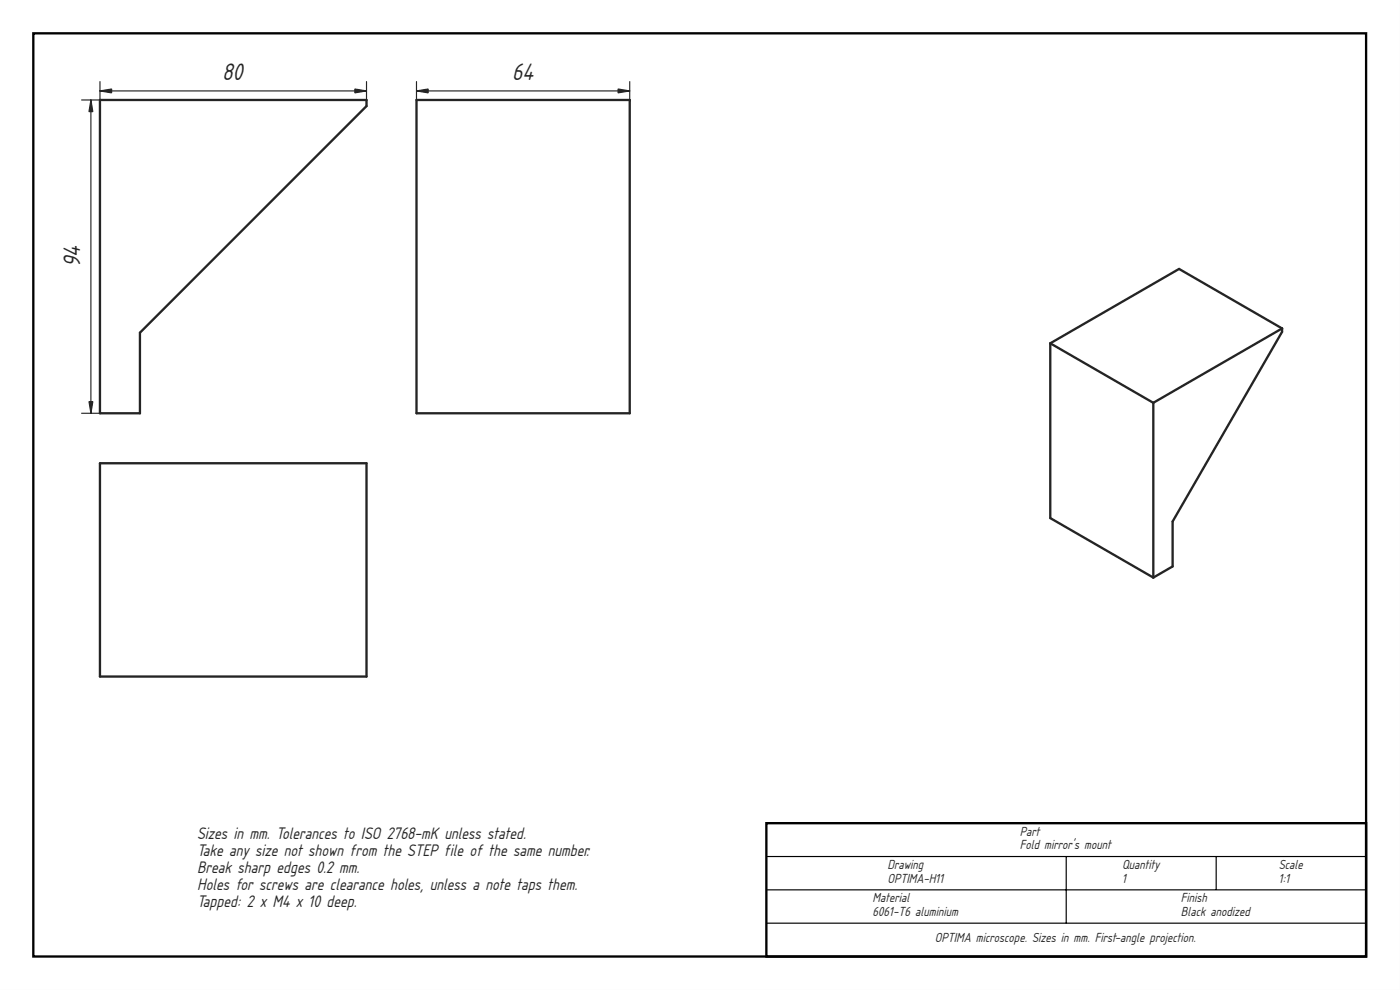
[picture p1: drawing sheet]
<svg xmlns="http://www.w3.org/2000/svg" width="420mm" height="297mm" viewBox="0 0 420 297" stroke-linecap="round" stroke-linejoin="round" font-family="sans-serif">
<path d="M0 0h420v297h-420zM0 0v297h420v-297z" fill="#000"/>
<path d="M10 10h400v277h-400zM230 247h180v40h-180z" fill="none" stroke="#000" stroke-width=".7" stroke-linecap="butt"/>
<path d="M230 257h180M320 257v20M365 257v10M230 267h180M230 277h180" fill="none" stroke="#000" stroke-width=".35"/>
<path d="M30 30h80v1.8l-68 68v24.2h-12z" fill-rule="evenodd" fill="#fff"/>
<path d="M30 30h80v1.8l-68 68v24.2h-12z" fill="none" stroke="#212529" stroke-width=".7"/>
<path d="M24.5 30h5.6M27.3 30v94M30 27.3h80M30 24.5v5.6M110 24.5v5.6M24.5 124h5.6" fill="none" stroke="#212529" stroke-width=".35"/>
<g fill="#212529" stroke="#212529" stroke-width=".35">
<path d="M106.5 26.7l3.5 .6-3.5 .6z"/>
<path d="M30 27.3l3.5-.6v1.2z"/>
<path d="M26.7 120.5h1.2l-.6 3.5z"/>
<path d="M27.3 30l.6 3.5h-1.2z"/>
</g>
<path d="M30 139h80v64h-80z" fill-rule="evenodd" fill="#fff"/>
<path d="M30 139h80v64h-80z" fill="none" stroke="#212529" stroke-width=".7"/>
<path d="M125 30h64v94h-64z" fill-rule="evenodd" fill="#fff"/>
<path d="M125 30h64v94h-64z" fill="none" stroke="#212529" stroke-width=".7"/>
<path d="M125 27.3h64M125 24.5v5.6M189 24.5v5.6" fill="none" stroke="#212529" stroke-width=".35"/>
<g fill="#212529" stroke="#212529" stroke-width=".35">
<path d="M185.5 26.7l3.5 .6-3.5 .6z"/>
<path d="M125 27.3l3.5-.6v1.2z"/>
</g>
<g fill="#fff">
<path d="M315.2 103l38.7-22.3 30.9 17.8v1.1l-32.9 56.9v13.5l-5.8 3.3-30.9-17.9z" fill-rule="evenodd"/>
<path d="M315.2 103l30.9 17.9v52.4l-30.9-17.9z" fill-rule="evenodd"/>
<path d="M315.2 103l38.7-22.3 30.9 17.8-38.7 22.4z" fill-rule="evenodd"/>
<path d="M346.1 120.9l38.7-22.4v1.1l-32.9 56.9v13.5l-5.8 3.3z" fill-rule="evenodd"/>
</g>
<path d="M384.8 98.5l-30.9-17.8-38.7 22.3M384.8 98.5l-38.7 22.4M384.8 98.5v1.1l-32.9 56.9v13.5l-5.8 3.3M315.2 103l30.9 17.9M315.2 103v52.4l30.9 17.9M346.1 120.9v52.4" fill="none" stroke="#212529" stroke-width=".7"/>
<g font-size="6.7" fill="#212529">
<text x="66.7" y="24.1">80</text>
<text x="153.7" y="24.1">64</text>
<text x="24.1" y="80.2" transform="rotate(-90 24.1 80.2)">94</text>
</g>
<g font-size="4.7" fill="#212529">
<text x="59.1" y="251.7">Sizes in mm. Tolerances to ISO 2768-mK unless stated.</text>
<text x="59.1" y="256.8">Take any size not shown from the STEP file of the same number.</text>
<text x="59.1" y="261.9">Break sharp edges 0.2 mm.</text>
<text x="59.1" y="267">Holes for screws are clearance holes, unless a note taps them.</text>
<text x="59.1" y="272.1">Tapped: 2 x M4 x 10 deep.</text>
</g>
<g font-size="3.7" fill="#212529">
<text x="306.1" y="250.7">Part</text>
<text x="306.1" y="254.8">Fold mirror's mount</text>
<text x="266.3" y="260.7">Drawing</text>
<text x="336.7" y="260.7">Quantity</text>
<text x="383.8" y="260.7">Scale</text>
<text x="266.3" y="264.8">OPTIMA-H11</text>
<text x="336.7" y="264.8">1</text>
<text x="383.8" y="264.8">1:1</text>
<text x="261.9" y="270.7">Material</text>
<text x="261.9" y="274.8">6061-T6 aluminium</text>
<text x="354.4" y="270.7">Finish</text>
<text x="354.4" y="274.8">Black anodized</text>
<text x="280.6" y="282.7">OPTIMA microscope. Sizes in mm. First-angle projection.</text>
</g>
</svg>
